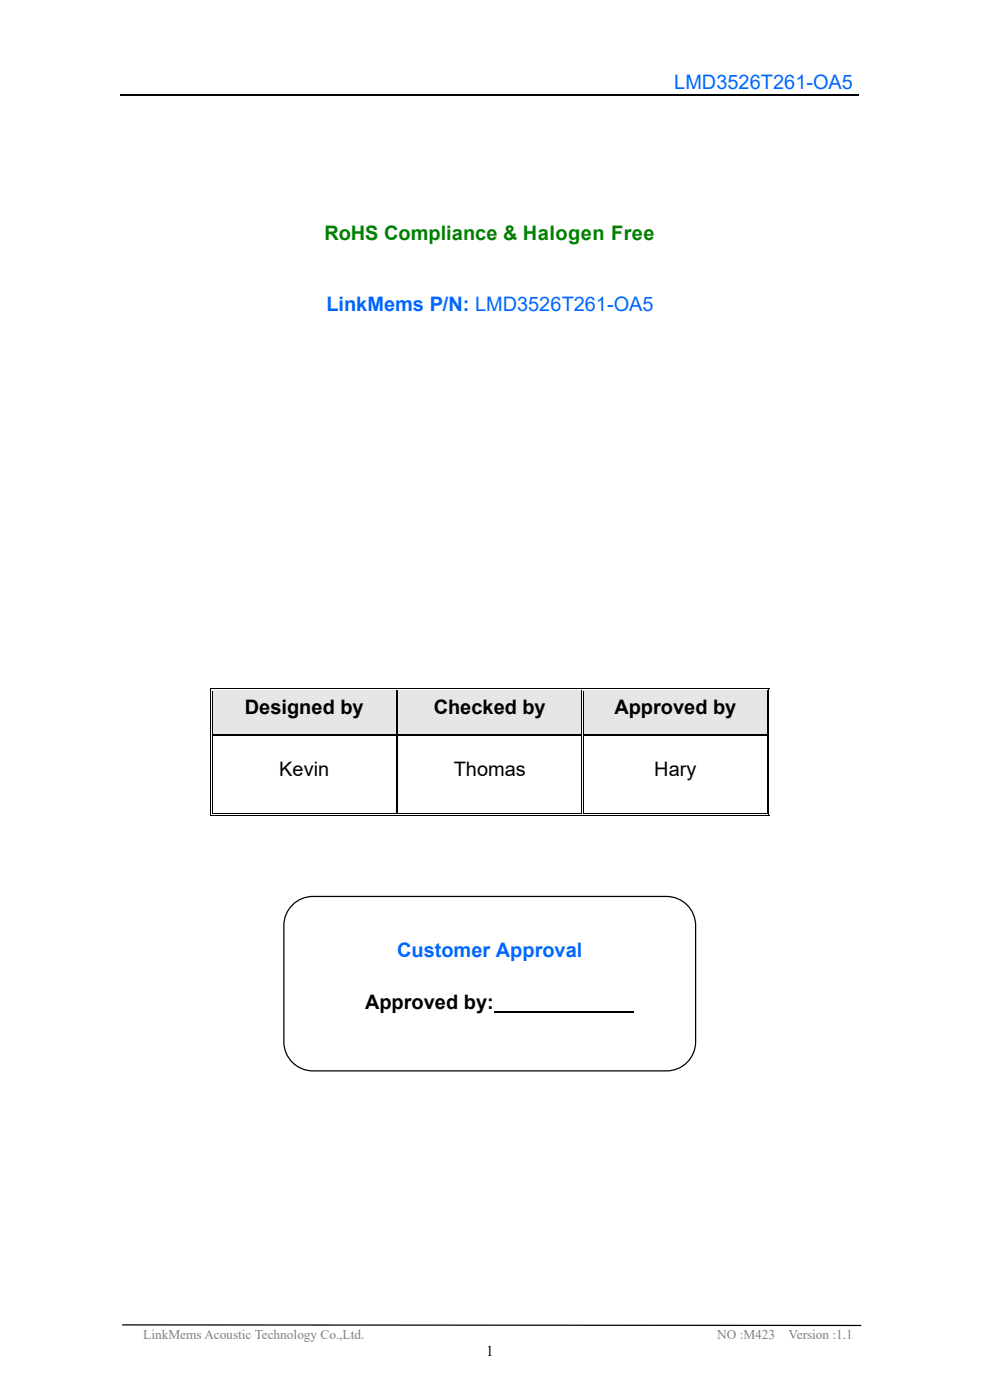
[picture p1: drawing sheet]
<svg xmlns="http://www.w3.org/2000/svg" width="210mm" height="297mm" viewBox="0 0 210 297" stroke-linecap="round" stroke-linejoin="round" font-family="sans-serif">
<path d="M25.6 20.2h156.6" fill="none" stroke="#000" stroke-width=".25"/>
<path d="M25.9 281.1l156.8 .1" fill="none" stroke="#000" stroke-width=".26"/>
<g fill="#e6e6e6">
<path d="M45.1 146.6h38.9v9h-38.9z" fill-rule="evenodd"/>
<path d="M46.8 147.5h35.5v7.2h-35.5z" fill-rule="evenodd"/>
<path d="M84.5 146.6h38.8v9h-38.8z" fill-rule="evenodd"/>
<path d="M86.1 147.5h35.6v7.2h-35.6z" fill-rule="evenodd"/>
<path d="M123.8 146.6h38.9v9h-38.9z" fill-rule="evenodd"/>
<path d="M125.5 147.5h35.5v7.2h-35.5z" fill-rule="evenodd"/>
</g>
<g fill="#000">
<path d="M44.6 146h.2v.6h-.2z" fill-rule="evenodd"/>
<path d="M44.6 146h.5v.2h-.5z" fill-rule="evenodd"/>
<path d="M44.6 156.1l.2 .1z" fill-rule="evenodd"/>
<path d="M44.6 155.6h.2v.5h-.2z" fill-rule="evenodd"/>
<path d="M45 146.4h.1v.2h-.1z" fill-rule="evenodd"/>
<path d="M45 146.4h.1v.1h-.1z" fill-rule="evenodd"/>
<path d="M45 156.1l.1 .1z" fill-rule="evenodd"/>
<path d="M45 155.6h.1v.2h-.1z" fill-rule="evenodd"/>
<path d="M45 156h.1v.1h-.1z" fill-rule="evenodd"/>
<path d="M84 146.5l.1 .1z" fill-rule="evenodd"/>
<path d="M84 146h.5v.2h-.5z" fill-rule="evenodd"/>
<path d="M84 146.4h.1v.1h-.1z" fill-rule="evenodd"/>
<path d="M84 156.1l.1 .1z" fill-rule="evenodd"/>
<path d="M84 155.6h.1v.2h-.1z" fill-rule="evenodd"/>
<path d="M84 156h.1v.1h-.1z" fill-rule="evenodd"/>
<path d="M84.3 146.5l.2 .1z" fill-rule="evenodd"/>
<path d="M84.3 146.4h.2v.1h-.2z" fill-rule="evenodd"/>
<path d="M84.3 156.1l.2 .1z" fill-rule="evenodd"/>
<path d="M84.3 155.6h.2v.2h-.2z" fill-rule="evenodd"/>
<path d="M84.3 156h.2v.1h-.2z" fill-rule="evenodd"/>
<path d="M123.3 146.5l.2 .1z" fill-rule="evenodd"/>
<path d="M123.3 146h.5v.2h-.5z" fill-rule="evenodd"/>
<path d="M123.3 146.4h.2v.1h-.2z" fill-rule="evenodd"/>
<path d="M123.3 156.1l.2 .1z" fill-rule="evenodd"/>
<path d="M123.3 155.6h.2v.2h-.2z" fill-rule="evenodd"/>
<path d="M123.3 156h.2v.1h-.2z" fill-rule="evenodd"/>
<path d="M123.6 146.5l.2 .1z" fill-rule="evenodd"/>
<path d="M123.6 146.4h.2v.1h-.2z" fill-rule="evenodd"/>
<path d="M123.6 156.1l.2 .1z" fill-rule="evenodd"/>
<path d="M123.6 155.6h.2v.2h-.2z" fill-rule="evenodd"/>
<path d="M123.6 156h.2v.1h-.2z" fill-rule="evenodd"/>
<path d="M162.7 146h.5v.2h-.5z" fill-rule="evenodd"/>
<path d="M162.7 146.4h.1v.2h-.1z" fill-rule="evenodd"/>
<path d="M162.7 146.4h.1v.1h-.1z" fill-rule="evenodd"/>
<path d="M162.7 156.1l.1 .1z" fill-rule="evenodd"/>
<path d="M162.7 155.6h.1v.2h-.1z" fill-rule="evenodd"/>
<path d="M162.7 156h.1v.1h-.1z" fill-rule="evenodd"/>
<path d="M163 146h.2v.6h-.2z" fill-rule="evenodd"/>
<path d="M163 156.1l.2 .1z" fill-rule="evenodd"/>
<path d="M163 155.6h.2v.5h-.2z" fill-rule="evenodd"/>
<path d="M44.6 172.5h.2v.5h-.2z" fill-rule="evenodd"/>
<path d="M44.6 172.9h.5v.1h-.5z" fill-rule="evenodd"/>
<path d="M45 172.5h.1v.2h-.1z" fill-rule="evenodd"/>
<path d="M45 172.5h.1v.2h-.1z" fill-rule="evenodd"/>
<path d="M84 172.5h.1v.2h-.1z" fill-rule="evenodd"/>
<path d="M84 172.9h.5v.1h-.5z" fill-rule="evenodd"/>
<path d="M84.3 172.5h.2v.2h-.2z" fill-rule="evenodd"/>
<path d="M123.3 172.5h.2v.2h-.2z" fill-rule="evenodd"/>
<path d="M123.3 172.9h.5v.1h-.5z" fill-rule="evenodd"/>
<path d="M123.6 172.5h.2v.2h-.2z" fill-rule="evenodd"/>
<path d="M162.7 172.9h.5v.1h-.5z" fill-rule="evenodd"/>
<path d="M162.7 172.5h.1v.2h-.1z" fill-rule="evenodd"/>
<path d="M162.7 172.5h.1v.2h-.1z" fill-rule="evenodd"/>
<path d="M163 172.5h.2v.5h-.2z" fill-rule="evenodd"/>
</g>
<g fill="none" stroke="#000" stroke-width=".21">
<path d="M44.7 146.6v9M44.7 156.2v16.3M45 146.6v9M45 156.2v16.3M45.1 146.1h38.9M45.1 146.4h38.9M45.1 155.7h38.9M45.1 156.1h38.9M84 146.6v9M84 156.2v16.3M84.4 146.6v9M84.4 156.2v16.3"/>
<path d="M84.5 146.1h38.8M84.5 146.4h38.8M84.5 155.7h38.8M84.5 156.1h38.8M123.4 146.6v9M123.4 156.2v16.3M123.7 146.6v9M123.7 156.2v16.3M123.8 146.1h38.9M123.8 146.4h38.9M123.8 155.7h38.9M123.8 156.1h38.9"/>
<path d="M162.8 146.6v9M162.8 156.2v16.3M163.1 146.6v9M163.1 156.2v16.3M45.1 173h38.9M45.1 172.6h38.9M84.5 173h38.8M84.5 172.6h38.8M123.8 173h38.9M123.8 172.6h38.9"/>
</g>
<path d="M45.1 146.6h38.9M84.5 146.6h38.8M123.8 146.6h38.9" fill="none" stroke="#e6e6e6" stroke-width=".21"/>
<path d="M62 192a6.2 6.2 0 0 1 4.4-1.8h75a6.2 6.2 0 0 1 6.2 6.1v24.7a6.2 6.2 0 0 1-6.2 6.2h-75a6.2 6.2 0 0 1-6.2-6.2v-24.7a6.1 6.1 0 0 1 1.8-4.3z" fill="none" stroke="#000" stroke-width=".26"/>
<path d="M104.8 214.8h29.6" fill="none" stroke="#000" stroke-width=".42"/>
<g font-size="4.2" fill="#06f">
<text x="143" y="18.9">LMD3526T261-OA5</text>
<text x="69.2" y="66">LinkMems P/N: LMD3526T261-OA5</text>
<text x="84.3" y="203.1">Customer Approval</text>
</g>
<text font-size="4.2" fill="#008000" x="68.8" y="50.8">RoHS Compliance &amp; Halogen Free</text>
<g font-size="4.2">
<text x="52" y="151.4">Designed by</text>
<text x="92" y="151.4">Checked by</text>
<text x="130.3" y="151.4">Approved by</text>
<text x="59.2" y="164.7">Kevin</text>
<text x="96.2" y="164.7">Thomas</text>
<text x="138.8" y="164.7">Hary</text>
<text x="77.4" y="214.1">Approved by:</text>
</g>
<text font-size="3.2" x="103.1" y="287.6">1</text>
<g font-size="2.8" fill="#808080">
<text x="30.4" y="284.1">LinkMems Acoustic Technology Co.,Ltd.</text>
<text x="152.2" y="284.1">NO :M423</text>
<text x="167.3" y="284.1">Version :1.1</text>
</g>
</svg>
